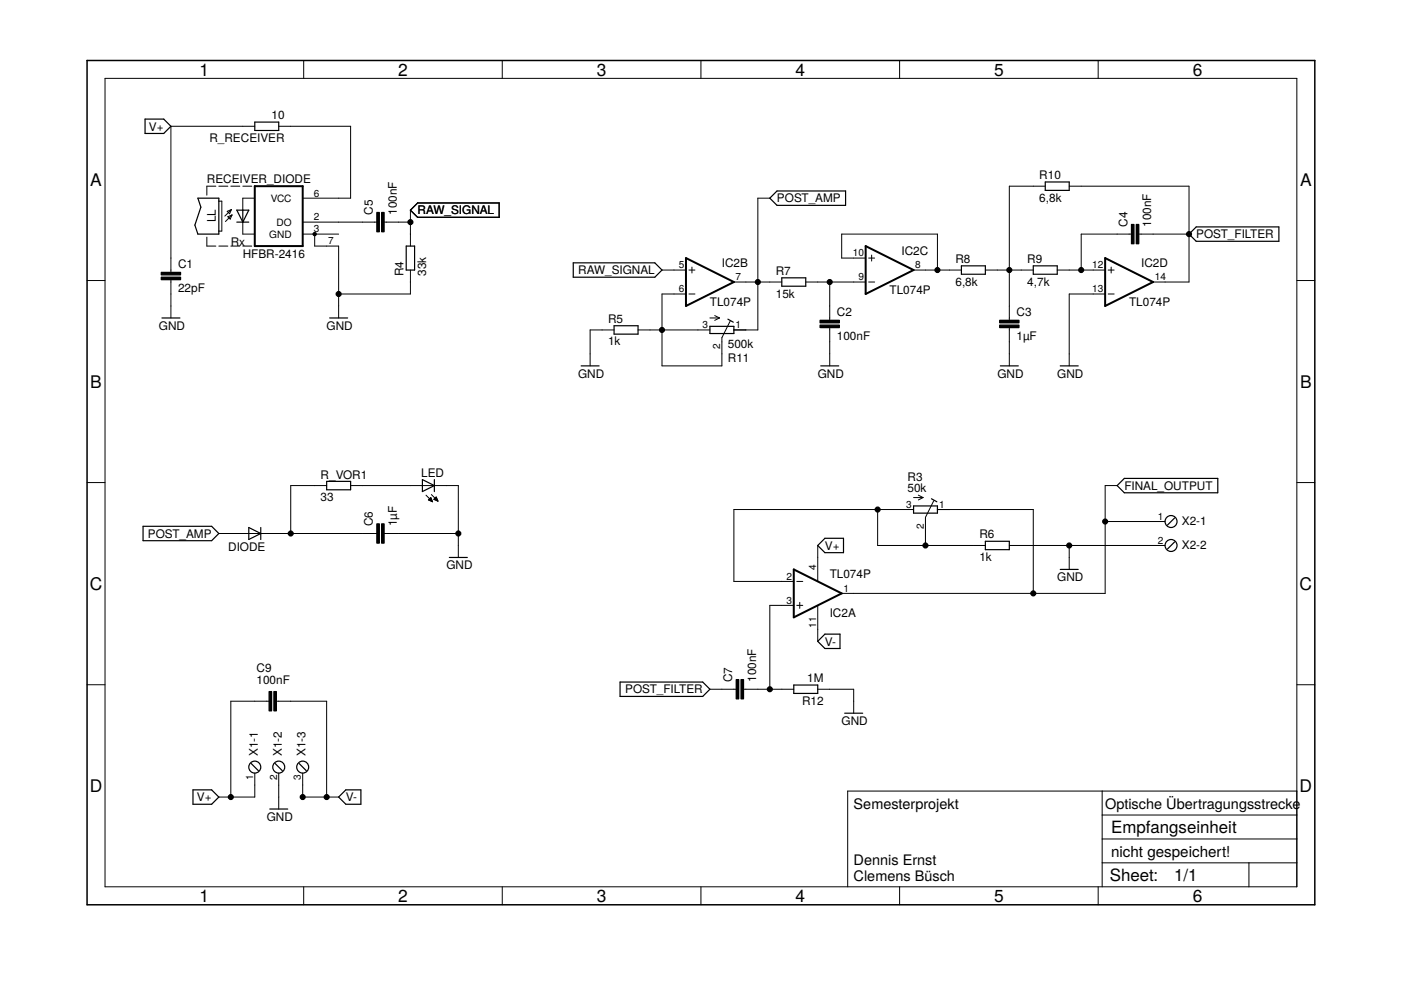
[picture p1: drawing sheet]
<svg xmlns="http://www.w3.org/2000/svg" width="297mm" height="210mm" viewBox="0 0 297 210" stroke-linecap="round" stroke-linejoin="round" font-family="sans-serif">
<g fill="none" stroke="#000" stroke-width=".25">
<path d="M30.8 25.3h3.9l1.5 1.5-1.5 1.5h-3.9zM54 25.9h5.1v1.8h-5.1zM221.6 38.6h5.1v1.8h-5.1zM42 42h4.4v7.6h-4.4l-.7-1.9 1.3-3.8zM50.2 44.6h2.5l-1.2 2.5zM50.2 47.1h2.5M51.5 44.6v2.5M86.1 52.2h1.8v5.1h-1.8zM88.5 43h17.3v3.1h-17.3l-1.5-1.5zM121.5 55.7h17.3l1.6 1.6-1.6 1.5h-17.3zM164.7 40.5h14.6v3h-14.6l-1.5-1.5zM165.8 58.9h5v1.8h-5z"/>
<path d="M203.8 56.4h5.1v1.7h-5.1zM219.1 56.4h5.1v1.7h-5.1zM252.1 49.6l1.5-1.5h17.5v3.1h-17.5zM34.3 67.4h3.8M69.9 67.4h3.8M123.2 77.6h3.8M130.2 69.1h5.1v1.7h-5.1zM150.5 69.2h5.1v1.5h-5.1zM154.3 67.7l1.2 .6M174 77.6h3.8M212.1 77.6h3.8M224.8 77.6h3.8"/>
<path d="M30.3 111.6h14.6l1.5 1.5-1.5 1.5h-14.6zM52.7 111.8l2.6 1.3-2.6 1.3zM55.3 111.8v2.6M69.3 102.1h5v1.7h-5zM89.6 101.7l2.5 1.3-2.5 1.2zM92.1 101.7v2.5M95.3 118.2h3.8M173.4 115.7l1.5-1.6h3.9v3.1h-3.9zM193.7 107.3h5.1v1.5h-5.1zM197.5 105.7l1.1 .7M208.9 114.8h5.1v1.7h-5.1zM236.9 103l1.5-1.6h19.8v3.1h-19.8z"/>
<path d="M249 109.8l-1.5 1.5M249 114.9l-1.5 1.5M173.4 136l1.5-1.5h3.2v3h-3.2zM224.8 120.7h3.8M131.5 144.6h17.5l1.5 1.5-1.5 1.6h-17.5zM168.3 145.2h5.1v1.8h-5.1zM179.1 151.2h3.8M40.9 167.5h4l1.5 1.5-1.5 1.5h-4zM53.3 161.9l1.5 1.5M57.2 171.5h3.8M58.3 161.9l1.6 1.5M63.4 161.9l1.5 1.5"/>
<path d="M73.3 167.5h3.2v3h-3.2l-1.5-1.5z"/>
<circle cx="248.3" cy="115.7" r="1.27"/>
<circle cx="248.3" cy="110.6" r="1.27"/>
<circle cx="54" cy="162.6" r="1.27"/>
<circle cx="59.1" cy="162.6" r="1.27"/>
<circle cx="64.2" cy="162.6" r="1.27"/>
</g>
<g fill="none" stroke="#000" stroke-width=".21">
<path d="M22.3 16.6h252.7v171.4h-252.7zM64.4 12.8v3.8M106.5 12.8v3.8M148.6 12.8v3.8M190.7 12.8v3.8M232.8 12.8v3.8M45.8 39.5h-1.9v1.9M46.4 39.5h1.9M48.9 39.5h1.9M51.5 39.5h1.9M54 26.8h-17.8v31M59.1 26.8h15.2v15.2h-10.1"/>
<path d="M221.6 39.5h-7.6v28.4M226.7 39.5h25.4v20.3h-7.6M18.5 59.5h3.8M36.2 59.3v8.1M43.9 50.3v1.9h1.9M46.4 52.2h1.9M46.4 42.7h.6v6.3h-.6M48.2 44.8l.9-.4-.4 .9zM48.3 46l.9-.4-.4 .9zM48.9 52.2h1.9M49.1 44.4l-1.4 1.4M49.2 45.6l-1.4 1.4"/>
<path d="M51.5 47.1v2.5h2.5M51.5 52.2h1.9M54 42h-2.5v2.6M64.2 49.6h7.6M64.2 47.1h15.7M66.7 49.6v2.6h5.1v15.2M81.4 47.1h5.6M87 44.6v7.6M87 57.3v5h-15.2M140.4 57.3h5M146.1 57.3h1.2M146.7 56.6v1.3"/>
<path d="M155.6 59.8h10.2M163.2 42h-2.5v28h-5.1M170.8 59.8h12.7M175.9 59.8v8.1M183.5 54.7h-5v-5.1h20.3v7.7M184.2 59.8h1.2M184.2 54.7h1.2M184.8 54.1v1.3M193.7 57.3h10.1M208.9 57.3h10.2M224.2 57.3h10.1M234.9 57.3h1.3"/>
<path d="M235.6 56.6v1.3M239.9 49.6h-10.7v7.7M241.4 49.6h10.7M275 59.5h3.8M130.2 70h-5.1v7.6M135.3 70h15.2M145.4 62.3h-5v15.3h12.7v-6l1.7-3.5M146.1 62.3h1.2M150.5 67.4h2M151.5 66.9l1 .5M152.5 67.4l-1 .5M175.9 69.4v8.2"/>
<path d="M214 69.4v8.2M234.3 62.3h-7.6v15.3M234.9 62.3h1.3M18.5 102.3h3.8M46.4 113.1h33.5M69.3 103h-7.7v10.1M74.3 103h22.9v15.2M81.4 113.1h15.8M90.3 105l1.4 1.4M90.9 105.9h.6M91 106.1h.6M91 105.8h.5"/>
<path d="M91.1 105.7h.3M91.2 106.2h.4M91.2 105.6h.2M91.3 105.5l.4 .9-.9-.4zM91.5 104.9l1.4 1.4M91.5 106.3h.2M92 105.9l.5-.5 .4 .9zM92 105.8h.7M92.1 105.9h.6M92.2 105.7h.4M92.3 105.6h.3M92.4 105.5h.1"/>
<path d="M92.4 106.1h.4M92.7 106.2h.1M173.4 115.7v7.6M186.1 108v7.7h22.8M193.7 108h-38.1v15.3h12.7M193.7 105.5h2M194.7 105l1 .5M195.7 105.5l-1 .5M198 106.2l-1.8 3.5v6M198.8 108h20.3v17.8M214 115.7h33M226.7 115.7v5"/>
<path d="M234.3 110.6h12.7M236.9 103h-2.6v22.8h-55.8M275 102.3h3.8M168.3 128.4h-5.1v17.7M168.9 128.4h1.3M168.9 123.3h1.3M169.6 127.7v1.3M173.4 128.4v7.6M18.5 145.2h3.8M57.1 148.7h-8.2v20.3M58.6 148.7h10.7v20.3M150.5 146.1h5.6"/>
<path d="M157.6 146.1h10.7M173.4 146.1h7.6v5.1M275 145.2h3.8M54 163.9v5.1h-7.6M59.1 163.9v7.6M64.2 163.9v5.1h7.6M233.7 167.7v20.3M233.7 177.9h41.3M233.7 172.8h41.3M275 167.7h-95.3v20.3M64.4 188v3.8M106.5 188v3.8"/>
<path d="M148.6 188v3.8M190.7 188v3.8M232.8 188v3.8M233.7 182.9h41.3M264.8 182.9v5.1"/>
</g>
<g fill="#000" stroke="#000" stroke-width=".28">
<path d="M34.2 58.8h4.1v.5h-4.1zM34.2 57.8h4.1v.5h-4.1zM79.9 45.1h.5v4h-.5zM80.9 45.1h.5v4h-.5zM239.9 47.6h.5v4.1h-.5zM240.9 47.6h.5v4.1h-.5zM173.9 67.9h4v.5h-4zM173.9 68.9h4v.5h-4zM212 67.9h4v.5h-4zM212 68.9h4v.5h-4zM79.9 111.1h.5v4h-.5zM80.9 111.1h.5v4h-.5z"/>
<path d="M57.1 146.6h.5v4.1h-.5zM58.1 146.6h.5v4.1h-.5zM156.1 144.1h.5v4.1h-.5zM157.1 144.1h.5v4.1h-.5z"/>
</g>
<g fill="none" stroke="#000" stroke-width=".42">
<path d="M54 39.5h10.2v12.7h-10.2zM145.4 54.7l10.2 5.1-10.2 5.1zM183.5 52.2l10.2 5.1-10.2 5zM234.3 54.7l10.2 5.1-10.2 5.1zM168.3 120.7l10.2 5.1-10.2 5.1z"/>
<circle cx="66.7" cy="49.6" r=".25"/>
</g>
<path d="M18.5 12.8h260.3v179h-260.3z" fill="none" stroke="#000" stroke-width=".32"/>
<g fill="#000" stroke="#000" stroke-width=".28">
<circle cx="87" cy="47.1" r=".51"/>
<circle cx="160.7" cy="59.8" r=".51"/>
<circle cx="175.9" cy="59.8" r=".51"/>
<circle cx="198.8" cy="57.3" r=".51"/>
<circle cx="214" cy="57.3" r=".51"/>
<circle cx="229.2" cy="57.3" r=".51"/>
<circle cx="252.1" cy="49.6" r=".51"/>
<circle cx="71.8" cy="62.3" r=".51"/>
<circle cx="140.4" cy="70" r=".51"/>
<circle cx="61.6" cy="113.1" r=".51"/>
<circle cx="97.2" cy="113.1" r=".51"/>
<circle cx="186.1" cy="108" r=".51"/>
<circle cx="196.2" cy="115.7" r=".51"/>
<circle cx="226.7" cy="115.7" r=".51"/>
<circle cx="234.3" cy="110.6" r=".51"/>
<circle cx="219.1" cy="125.8" r=".51"/>
<circle cx="163.2" cy="146.1" r=".51"/>
<circle cx="48.9" cy="169" r=".51"/>
<circle cx="64.2" cy="169" r=".51"/>
<circle cx="69.3" cy="169" r=".51"/>
</g>
<g font-size="3.7">
<text x="42.3" y="16">1</text>
<text x="84.4" y="16">2</text>
<text x="126.5" y="16">3</text>
<text x="168.6" y="16">4</text>
<text x="210.8" y="16">5</text>
<text x="252.9" y="16">6</text>
<text x="19.1" y="39.3">A</text>
<text x="275.6" y="39.3">A</text>
<text x="19.1" y="82.2">B</text>
<text x="275.6" y="82.2">B</text>
<text x="19" y="125">C</text>
<text x="275.5" y="125">C</text>
<text x="19" y="167.9">D</text>
<text x="275.5" y="167.9">D</text>
<text x="42.3" y="191.2">1</text>
<text x="84.4" y="191.2">2</text>
<text x="126.5" y="191.2">3</text>
<text x="168.6" y="191.2">4</text>
<text x="210.8" y="191.2">5</text>
<text x="252.9" y="191.2">6</text>
</g>
<g font-size="3.6">
<text x="235.6" y="176.6">Empfangseinheit</text>
<text x="235.3" y="186.9">Sheet:</text>
<text x="248.9" y="186.8">1/1</text>
</g>
<text font-size="3.2" x="235.6" y="181.7">nicht gespeichert!</text>
<g font-size="3.1">
<text x="181" y="171.5">Semesterprojekt</text>
<text x="234.3" y="171.5">Optische Übertragungsstrecke</text>
<text x="181" y="183.5">Dennis Ernst</text>
<text x="181" y="186.8">Clemens Büsch</text>
</g>
<g font-size="2.5">
<text x="31.6" y="27.7">V+</text>
<text x="57.6" y="25.3">10</text>
<text x="44.4" y="30.1">R_RECEIVER</text>
<text x="43.9" y="38.8">RECEIVER_DIODE</text>
<text x="220.4" y="38">R10</text>
<text x="45.8" y="47.1" transform="rotate(-90 45.8 47.1)">LL</text>
<text x="79" y="45.6" transform="rotate(-90 79 45.6)">C5</text>
<text x="84.1" y="45.6" transform="rotate(-90 84.1 45.6)">100nF</text>
<text x="88.5" y="45.4">RAW_SIGNAL</text>
<text x="164.7" y="42.9">POST_AMP</text>
<text x="220.4" y="42.8">6,8k</text>
<text x="48.9" y="52.2">Rx</text>
<text x="239" y="48.1" transform="rotate(-90 239 48.1)">C4</text>
<text x="244.1" y="48.1" transform="rotate(-90 244.1 48.1)">100nF</text>
<text x="253.6" y="50.5">POST_FILTER</text>
<text x="37.8" y="56.9">C1</text>
<text x="51.5" y="54.7">HFBR-2416</text>
<text x="85.5" y="58.5" transform="rotate(-90 85.5 58.5)">R4</text>
<text x="90.3" y="58.5" transform="rotate(-90 90.3 58.5)">33k</text>
<text x="122.6" y="58.1">RAW_SIGNAL</text>
<text x="153.1" y="56.6">IC2B</text>
<text x="164.5" y="58.3">R7</text>
<text x="191.1" y="54.1">IC2C</text>
<text x="202.6" y="55.8">R8</text>
<text x="217.8" y="55.8">R9</text>
<text x="241.9" y="56.6">IC2D</text>
<text x="37.8" y="62">22pF</text>
<text x="150.5" y="64.9">TL074P</text>
<text x="164.5" y="63.1">15k</text>
<text x="188.6" y="62.3">TL074P</text>
<text x="202.6" y="60.6">6,8k</text>
<text x="217.8" y="60.6">4,7k</text>
<text x="239.4" y="64.9">TL074P</text>
<text x="33.7" y="70">GND</text>
<text x="69.2" y="70">GND</text>
<text x="128.9" y="68.5">R5</text>
<text x="177.4" y="67">C2</text>
<text x="215.5" y="67">C3</text>
<text x="128.9" y="73.3">1k</text>
<text x="154.3" y="73.8">500k</text>
<text x="154.3" y="76.7">R11</text>
<text x="177.4" y="72.1">100nF</text>
<text x="215.5" y="72.1">1µF</text>
<text x="122.6" y="80.1">GND</text>
<text x="173.4" y="80.1">GND</text>
<text x="211.5" y="80.1">GND</text>
<text x="224.2" y="80.1">GND</text>
<text x="68" y="101.5">R_VOR1</text>
<text x="89.3" y="101.2">LED</text>
<text x="68" y="106.3">33</text>
<text x="192.4" y="104.2">50k</text>
<text x="192.4" y="102.1">R3</text>
<text x="238.4" y="103.9">FINAL_OUTPUT</text>
<text x="79" y="111.6" transform="rotate(-90 79 111.6)">C6</text>
<text x="84.1" y="111.6" transform="rotate(-90 84.1 111.6)">1µF</text>
<text x="250.6" y="111.2">X2-1</text>
<text x="31.3" y="114">POST_AMP</text>
<text x="48.4" y="116.8">DIODE</text>
<text x="174.9" y="116.5">V+</text>
<text x="207.7" y="119">1k</text>
<text x="207.7" y="114.2">R6</text>
<text x="250.6" y="116.3">X2-2</text>
<text x="94.6" y="120.7">GND</text>
<text x="175.9" y="122.5">TL074P</text>
<text x="224.2" y="123.3">GND</text>
<text x="175.9" y="130.8">IC2A</text>
<text x="174.9" y="136.9">V-</text>
<text x="54.4" y="142.6">C9</text>
<text x="54.4" y="145.1">100nF</text>
<text x="132.5" y="147">POST_FILTER</text>
<text x="155.2" y="144.6" transform="rotate(-90 155.2 144.6)">C7</text>
<text x="160.3" y="144.6" transform="rotate(-90 160.3 144.6)">100nF</text>
<text x="170.1" y="149.4">R12</text>
<text x="171.2" y="144.6">1M</text>
<text x="178.4" y="153.8">GND</text>
<text x="54.6" y="160.4" transform="rotate(-90 54.6 160.4)">X1-1</text>
<text x="59.7" y="160.4" transform="rotate(-90 59.7 160.4)">X1-2</text>
<text x="64.8" y="160.4" transform="rotate(-90 64.8 160.4)">X1-3</text>
<text x="41.7" y="169.9">V+</text>
<text x="73.3" y="169.9">V-</text>
<text x="56.6" y="174.1">GND</text>
</g>
<g font-size="2.1">
<text x="66.5" y="41.7">6</text>
<text x="57.4" y="42.8">VCC</text>
<text x="58.6" y="47.9">DO</text>
<text x="66.5" y="46.7">2</text>
<text x="57.1" y="50.4">GND</text>
<text x="66.5" y="49.3">3</text>
<text x="69.6" y="51.8">7</text>
<text x="143.9" y="56.9">5</text>
<text x="155.9" y="59.4">7</text>
<text x="180.8" y="54.4">10</text>
<text x="182" y="59.4">9</text>
<text x="194" y="56.9">8</text>
<text x="231.6" y="56.9">12</text>
<text x="244.8" y="59.4">14</text>
<text x="143.9" y="62">6</text>
<text x="231.6" y="62">13</text>
<text x="149" y="69.6">3</text>
<text x="155.9" y="69.6">1</text>
<text x="152.7" y="74" transform="rotate(-90 152.7 74)">2</text>
<text x="192.1" y="107.7">3</text>
<text x="199.1" y="107.7">1</text>
<text x="195.9" y="112.1" transform="rotate(-90 195.9 112.1)">2</text>
<text x="245.5" y="110.2">1</text>
<text x="245.5" y="115.3">2</text>
<text x="166.7" y="122.9">2</text>
<text x="173" y="120.9" transform="rotate(-90 173 120.9)">4</text>
<text x="178.8" y="125.5">1</text>
<text x="166.7" y="128">3</text>
<text x="173" y="133.1" transform="rotate(-90 173 133.1)">11</text>
<text x="53.7" y="165.4" transform="rotate(-90 53.7 165.4)">1</text>
<text x="58.7" y="165.4" transform="rotate(-90 58.7 165.4)">2</text>
<text x="63.8" y="165.4" transform="rotate(-90 63.8 165.4)">3</text>
</g>
</svg>
